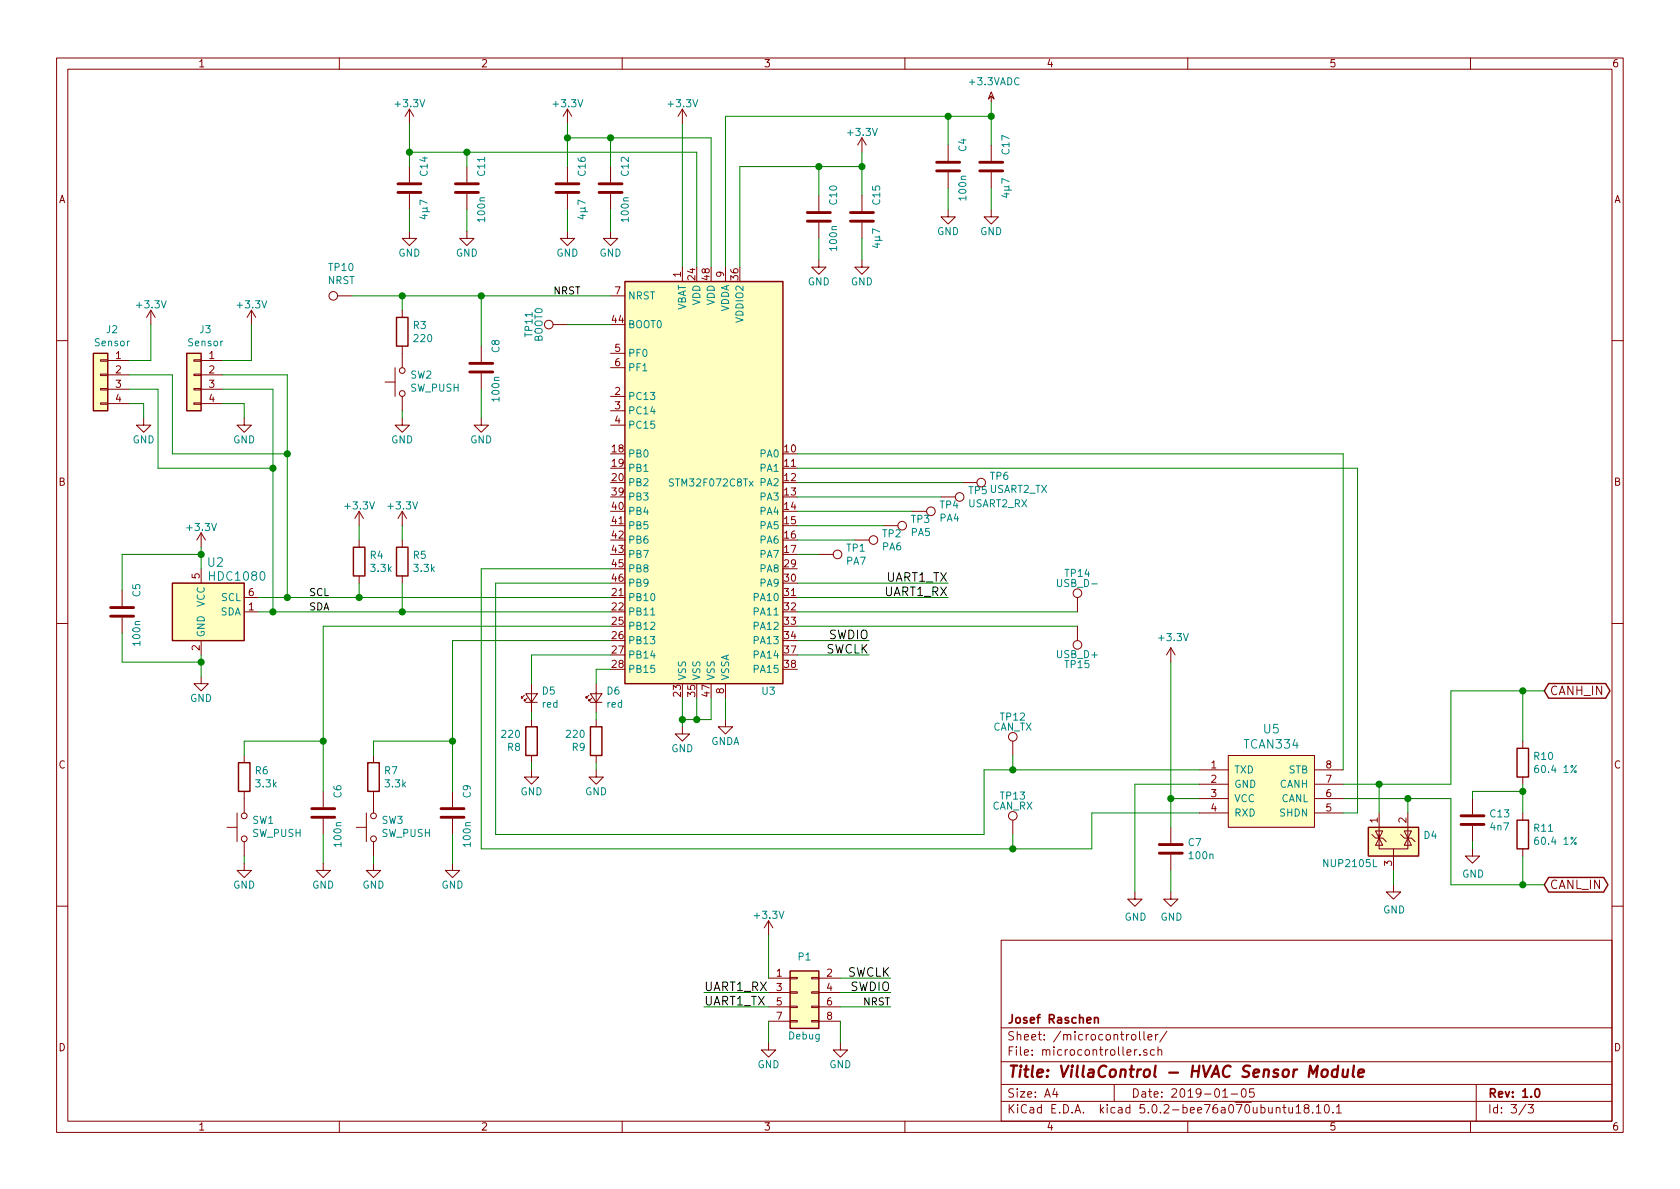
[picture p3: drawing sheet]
EESchema Schematic File Version 4
LIBS:hvac-sensor-module-cache
EELAYER 26 0
EELAYER END
$Descr A4 11693 8268
encoding utf-8
Sheet 3 3
Title "VillaControl - HVAC Sensor Module"
Date "2019-01-05"
Rev "1.0"
Comp "Josef Raschen"
Comment1 ""
Comment2 ""
Comment3 ""
Comment4 ""
$EndDescr
$Comp
L power:+3.3V #PWR024
U 1 1
P 2850 850
F 0 "#PWR024" H 2850 700 50  0001 C CNN
F 1 "+3.3V" H 2850 990 50  0000 C CNN
F 2 "" H 2850 850 60  0000 C CNN
F 3 "" H 2850 850 60  0000 C CNN
	1    2850 850 
	1    0    0    -1  
$EndComp
$Comp
L power:GND #PWR036
U 1 1
P 4750 5050
F 0 "#PWR036" H 4750 4800 50  0001 C CNN
F 1 "GND" H 4750 4900 50  0000 C CNN
F 2 "" H 4750 5050 60  0000 C CNN
F 3 "" H 4750 5050 60  0000 C CNN
	1    4750 5050
	1    0    0    -1  
$EndComp
$Comp
L power:GNDA #PWR037
U 1 1
P 5050 5000
F 0 "#PWR037" H 5050 4750 50  0001 C CNN
F 1 "GNDA" H 5050 4850 50  0000 C CNN
F 2 "" H 5050 5000 60  0000 C CNN
F 3 "" H 5050 5000 60  0000 C CNN
	1    5050 5000
	1    0    0    -1  
$EndComp
$Comp
L Device:C C12
U 1 1
P 4250 1300
F 0 "C12" V 4350 1450 50  0000 C CNN
F 1 "100n" V 4350 1150 50  0000 C CNN
F 2 "Capacitor_SMD:C_0603_1608Metric_Pad1.05x0.95mm_HandSolder" H 4250 1300 60  0001 C CNN
F 3 "" H 4250 1300 60  0000 C CNN
	1    4250 1300
	1    0    0    -1  
$EndComp
$Comp
L Device:C C11
U 1 1
P 3250 1300
F 0 "C11" V 3350 1450 50  0000 C CNN
F 1 "100n" V 3350 1150 50  0000 C CNN
F 2 "Capacitor_SMD:C_0603_1608Metric_Pad1.05x0.95mm_HandSolder" H 3250 1300 60  0001 C CNN
F 3 "" H 3250 1300 60  0000 C CNN
	1    3250 1300
	1    0    0    -1  
$EndComp
$Comp
L Device:C C14
U 1 1
P 2850 1300
F 0 "C14" V 2950 1450 50  0000 C CNN
F 1 "4µ7" V 2950 1150 50  0000 C CNN
F 2 "Capacitor_SMD:C_0805_2012Metric_Pad1.15x1.40mm_HandSolder" H 2850 1300 60  0001 C CNN
F 3 "" H 2850 1300 60  0000 C CNN
	1    2850 1300
	1    0    0    -1  
$EndComp
$Comp
L power:GND #PWR025
U 1 1
P 2850 1600
F 0 "#PWR025" H 2850 1350 50  0001 C CNN
F 1 "GND" H 2850 1450 50  0000 C CNN
F 2 "" H 2850 1600 60  0000 C CNN
F 3 "" H 2850 1600 60  0000 C CNN
	1    2850 1600
	1    0    0    -1  
$EndComp
$Comp
L Switch:SW_Push SW2
U 1 1
P 2800 2650
F 0 "SW2" V 2846 2596 50  0000 R CNN
F 1 "SW_PUSH" V 2755 2596 50  0000 R CNN
F 2 "villa-control:KMR2_HandSolder" H 2800 2650 50  0001 C CNN
F 3 "" H 2800 2650 50  0000 C CNN
	1    2800 2650
	0    -1   -1   0   
$EndComp
$Comp
L villa-control:HDC1080 U2
U 1 1
P 1500 4250
F 0 "U2" H 1500 4597 60  0000 C CNN
F 1 "HDC1080" H 1650 4500 60  0000 C CNN
F 2 "villa-control:HDC1080_HandSoldering" H 1500 4250 60  0001 C CNN
F 3 "" H 1500 4250 60  0000 C CNN
F 4 "Texas Instruments" H 1500 4250 50  0001 C CNN "Manufacturer"
F 5 "HDC1080DMBR" H 1500 4250 50  0001 C CNN "MPN"
	1    1500 4250
	1    0    0    -1  
$EndComp
$Comp
L power:GND #PWR018
U 1 1
P 1400 4700
F 0 "#PWR018" H 1400 4450 50  0001 C CNN
F 1 "GND" H 1400 4550 50  0000 C CNN
F 2 "" H 1400 4700 60  0000 C CNN
F 3 "" H 1400 4700 60  0000 C CNN
	1    1400 4700
	1    0    0    -1  
$EndComp
$Comp
L power:+3.3V #PWR038
U 1 1
P 5350 6500
F 0 "#PWR038" H 5350 6350 50  0001 C CNN
F 1 "+3.3V" H 5350 6640 50  0000 C CNN
F 2 "" H 5350 6500 60  0000 C CNN
F 3 "" H 5350 6500 60  0000 C CNN
	1    5350 6500
	1    0    0    -1  
$EndComp
Text Label 6050 4450 2    60   ~ 0
SWDIO
Text Label 6050 4550 2    60   ~ 0
SWCLK
$Comp
L power:GND #PWR033
U 1 1
P 4250 1600
F 0 "#PWR033" H 4250 1350 50  0001 C CNN
F 1 "GND" H 4250 1450 50  0000 C CNN
F 2 "" H 4250 1600 60  0000 C CNN
F 3 "" H 4250 1600 60  0000 C CNN
	1    4250 1600
	1    0    0    -1  
$EndComp
$Comp
L power:GND #PWR030
U 1 1
P 3250 1600
F 0 "#PWR030" H 3250 1350 50  0001 C CNN
F 1 "GND" H 3250 1450 50  0000 C CNN
F 2 "" H 3250 1600 60  0000 C CNN
F 3 "" H 3250 1600 60  0000 C CNN
	1    3250 1600
	1    0    0    -1  
$EndComp
$Comp
L Device:LED_Small D6
U 1 1
P 4150 4850
F 0 "D6" V 4196 4782 50  0000 R CNN
F 1 "red" V 4105 4782 50  0000 R CNN
F 2 "LED_SMD:LED_0603_1608Metric_Pad0.88x0.95mm_HandSolder" V 4150 4850 50  0001 C CNN
F 3 "" V 4150 4850 50  0000 C CNN
	1    4150 4850
	0    -1   -1   0   
$EndComp
$Comp
L power:GND #PWR034
U 1 1
P 4150 5350
F 0 "#PWR034" H 4150 5100 50  0001 C CNN
F 1 "GND" H 4150 5200 50  0000 C CNN
F 2 "" H 4150 5350 60  0000 C CNN
F 3 "" H 4150 5350 60  0000 C CNN
	1    4150 5350
	1    0    0    -1  
$EndComp
$Comp
L Device:R R9
U 1 1
P 4150 5150
F 0 "R9" H 4220 5196 50  0000 L CNN
F 1 "220" H 4220 5105 50  0000 L CNN
F 2 "Resistor_SMD:R_0603_1608Metric_Pad1.05x0.95mm_HandSolder" V 4080 5150 50  0001 C CNN
F 3 "" H 4150 5150 50  0000 C CNN
	1    4150 5150
	-1   0    0    1   
$EndComp
Text Label 6600 4050 2    60   ~ 0
UART1_TX
Text Label 6600 4150 2    60   ~ 0
UART1_RX
$Comp
L Connector_Generic:Conn_02x04_Odd_Even P1
U 1 1
P 5550 6900
F 0 "P1" H 5600 7150 50  0000 C CNN
F 1 "Debug" H 5600 6600 50  0000 C CNN
F 2 "villa-control:micromatch_smd_2x04" H 5550 5700 50  0001 C CNN
F 3 "" H 5550 5700 50  0000 C CNN
	1    5550 6900
	1    0    0    -1  
$EndComp
$Comp
L power:GND #PWR041
U 1 1
P 5850 7250
F 0 "#PWR041" H 5850 7000 50  0001 C CNN
F 1 "GND" H 5850 7100 50  0000 C CNN
F 2 "" H 5850 7250 60  0000 C CNN
F 3 "" H 5850 7250 60  0000 C CNN
	1    5850 7250
	1    0    0    -1  
$EndComp
Wire Wire Line
	2850 1600 2850 1450
Connection ~ 4750 5000
Connection ~ 4850 5000
Wire Wire Line
	5350 6800 5350 6500
Wire Wire Line
	5550 4550 6050 4550
Wire Wire Line
	3250 1450 3250 1600
Wire Wire Line
	4250 1450 4250 1600
Wire Wire Line
	4150 4950 4150 5000
Wire Wire Line
	4150 5300 4150 5350
Wire Wire Line
	5550 4050 6600 4050
Wire Wire Line
	5850 7250 5850 7100
$Comp
L Connector:Test_Point W7
U 1 1
P 7050 5250
AR Path="/584476D2" Ref="W7"  Part="1" 
AR Path="/5BF46F47/584476D2" Ref="TP14"  Part="1" 
AR Path="/5C25DF0F/584476D2" Ref="TP12"  Part="1" 
F 0 "TP12" H 7050 5520 50  0000 C CNN
F 1 "CAN_TX" H 7050 5450 50  0000 C CNN
F 2 "villa-control:TestPoint_Pad_D0.75mm" H 7250 5250 50  0001 C CNN
F 3 "" H 7250 5250 50  0000 C CNN
	1    7050 5250
	1    0    0    -1  
$EndComp
$Comp
L Connector:Test_Point W8
U 1 1
P 7050 5800
AR Path="/5844774F" Ref="W8"  Part="1" 
AR Path="/5BF46F47/5844774F" Ref="TP15"  Part="1" 
AR Path="/5C25DF0F/5844774F" Ref="TP13"  Part="1" 
F 0 "TP13" H 7050 6070 50  0000 C CNN
F 1 "CAN_RX" H 7050 6000 50  0000 C CNN
F 2 "villa-control:TestPoint_Pad_D0.75mm" H 7250 5800 50  0001 C CNN
F 3 "" H 7250 5800 50  0000 C CNN
	1    7050 5800
	1    0    0    -1  
$EndComp
Wire Wire Line
	7050 5250 7050 5350
$Comp
L Connector:Test_Point W4
U 1 1
P 3950 2250
AR Path="/58448441" Ref="W4"  Part="1" 
AR Path="/5BF46F47/58448441" Ref="W4"  Part="1" 
AR Path="/5C25DF0F/58448441" Ref="TP11"  Part="1" 
F 0 "TP11" H 3950 2520 50  0000 C CNN
F 1 "BOOT0" H 3950 2450 50  0000 C CNN
F 2 "villa-control:TestPoint_Pad_D0.75mm" H 4150 2250 50  0001 C CNN
F 3 "" H 4150 2250 50  0000 C CNN
	1    3950 2250
	0    -1   -1   0   
$EndComp
Wire Wire Line
	7600 5650 8350 5650
$Comp
L power:GND #PWR047
U 1 1
P 7900 6200
F 0 "#PWR047" H 7900 5950 50  0001 C CNN
F 1 "GND" H 7905 6027 50  0000 C CNN
F 2 "" H 7900 6200 50  0000 C CNN
F 3 "" H 7900 6200 50  0000 C CNN
	1    7900 6200
	1    0    0    -1  
$EndComp
Wire Wire Line
	8350 5450 7900 5450
Wire Wire Line
	7900 5450 7900 6200
Wire Wire Line
	8150 5550 8350 5550
Wire Wire Line
	8150 4600 8150 5550
$Comp
L power:+3.3V #PWR048
U 1 1
P 8150 4600
F 0 "#PWR048" H 8150 4450 50  0001 C CNN
F 1 "+3.3V" H 8165 4773 50  0000 C CNN
F 2 "" H 8150 4600 50  0000 C CNN
F 3 "" H 8150 4600 50  0000 C CNN
	1    8150 4600
	1    0    0    -1  
$EndComp
Text GLabel 10750 4800 2    60   BiDi ~ 0
CANH_IN
Text GLabel 10750 6150 2    60   BiDi ~ 0
CANL_IN
$Comp
L Device:R R10
U 1 1
P 10600 5300
F 0 "R10" H 10670 5346 50  0000 L CNN
F 1 "60.4 1%" H 10670 5255 50  0000 L CNN
F 2 "Resistor_SMD:R_0603_1608Metric_Pad1.05x0.95mm_HandSolder" V 10530 5300 50  0001 C CNN
F 3 "" H 10600 5300 50  0000 C CNN
	1    10600 5300
	1    0    0    -1  
$EndComp
Wire Wire Line
	10100 4800 10600 4800
Wire Wire Line
	10100 4800 10100 5450
Wire Wire Line
	10100 5450 9600 5450
Wire Wire Line
	9350 5550 9800 5550
Wire Wire Line
	10100 5550 10100 6150
Wire Wire Line
	10100 6150 10600 6150
Wire Wire Line
	10600 5950 10600 6150
Connection ~ 10600 6150
Wire Wire Line
	10600 5450 10600 5500
Wire Wire Line
	10600 4800 10600 5150
Connection ~ 10600 4800
$Comp
L Device:C C13
U 1 1
P 10250 5700
F 0 "C13" H 10365 5746 50  0000 L CNN
F 1 "4n7" H 10365 5655 50  0000 L CNN
F 2 "Capacitor_SMD:C_0603_1608Metric_Pad1.05x0.95mm_HandSolder" H 10288 5550 50  0001 C CNN
F 3 "" H 10250 5700 50  0000 C CNN
F 4 "50V" H 10250 5700 50  0001 C CNN "Requirements"
F 5 "Kemet" H 10250 5700 50  0001 C CNN "Manufacturer"
F 6 "C0603C472K5RAC7013" H 10250 5700 50  0001 C CNN "MPN"
	1    10250 5700
	1    0    0    -1  
$EndComp
$Comp
L power:GND #PWR053
U 1 1
P 10250 5900
F 0 "#PWR053" H 10250 5650 50  0001 C CNN
F 1 "GND" H 10255 5727 50  0000 C CNN
F 2 "" H 10250 5900 50  0000 C CNN
F 3 "" H 10250 5900 50  0000 C CNN
	1    10250 5900
	1    0    0    -1  
$EndComp
Wire Wire Line
	10250 5900 10250 5850
Wire Wire Line
	10250 5550 10250 5500
Wire Wire Line
	10250 5500 10600 5500
Connection ~ 10600 5500
$Comp
L Device:C C7
U 1 1
P 8150 5900
F 0 "C7" H 8265 5946 50  0000 L CNN
F 1 "100n" H 8265 5855 50  0000 L CNN
F 2 "Capacitor_SMD:C_0603_1608Metric_Pad1.05x0.95mm_HandSolder" H 8188 5750 50  0001 C CNN
F 3 "" H 8150 5900 50  0000 C CNN
	1    8150 5900
	1    0    0    -1  
$EndComp
$Comp
L power:GND #PWR049
U 1 1
P 8150 6200
F 0 "#PWR049" H 8150 5950 50  0001 C CNN
F 1 "GND" H 8155 6027 50  0000 C CNN
F 2 "" H 8150 6200 50  0000 C CNN
F 3 "" H 8150 6200 50  0000 C CNN
	1    8150 6200
	1    0    0    -1  
$EndComp
Connection ~ 8150 5550
Wire Wire Line
	8150 6050 8150 6200
$Comp
L villa-control:TCAN334 U5
U 1 1
P 8850 5500
F 0 "U5" H 8850 5937 60  0000 C CNN
F 1 "TCAN334" H 8850 5831 60  0000 C CNN
F 2 "villa-control:TI-DCN" H 8850 5500 60  0001 C CNN
F 3 "" H 8850 5500 60  0000 C CNN
F 4 "Texas Instruments" H 8850 5500 50  0001 C CNN "Manufacturer"
F 5 "TCAN334DCNR" H 8850 5500 50  0001 C CNN "MPN"
	1    8850 5500
	1    0    0    -1  
$EndComp
Wire Wire Line
	9450 5650 9350 5650
Text Label 4900 6900 0    60   ~ 0
UART1_RX
Text Label 4900 7000 0    60   ~ 0
UART1_TX
Text Label 6200 6800 2    60   ~ 0
SWCLK
Text Label 6200 6900 2    60   ~ 0
SWDIO
Wire Wire Line
	5550 4450 6050 4450
Wire Wire Line
	4750 5000 4850 5000
Wire Wire Line
	4750 5000 4750 5050
Wire Wire Line
	4850 5000 4950 5000
Wire Wire Line
	10600 6150 10750 6150
Wire Wire Line
	10600 4800 10750 4800
Wire Wire Line
	10600 5500 10600 5650
Wire Wire Line
	8150 5550 8150 5750
Wire Wire Line
	4850 1850 4850 1050
Wire Wire Line
	4850 1050 3250 1050
Connection ~ 2850 1050
Wire Wire Line
	4950 1850 4950 950 
Wire Wire Line
	3250 1150 3250 1050
Connection ~ 3250 1050
Wire Wire Line
	3250 1050 2850 1050
Wire Wire Line
	4250 1150 4250 950 
Wire Wire Line
	4750 1850 4750 850 
$Comp
L Device:C C10
U 1 1
P 5700 1500
F 0 "C10" V 5800 1650 50  0000 C CNN
F 1 "100n" V 5800 1350 50  0000 C CNN
F 2 "Capacitor_SMD:C_0603_1608Metric_Pad1.05x0.95mm_HandSolder" H 5700 1500 60  0001 C CNN
F 3 "" H 5700 1500 60  0000 C CNN
	1    5700 1500
	1    0    0    -1  
$EndComp
$Comp
L power:GND #PWR040
U 1 1
P 5700 1800
F 0 "#PWR040" H 5700 1550 50  0001 C CNN
F 1 "GND" H 5700 1650 50  0000 C CNN
F 2 "" H 5700 1800 60  0000 C CNN
F 3 "" H 5700 1800 60  0000 C CNN
	1    5700 1800
	1    0    0    -1  
$EndComp
Wire Wire Line
	5700 1650 5700 1800
Wire Wire Line
	5700 1350 5700 1150
$Comp
L Device:C C15
U 1 1
P 6000 1500
F 0 "C15" V 6100 1650 50  0000 C CNN
F 1 "4µ7" V 6100 1350 50  0000 C CNN
F 2 "Capacitor_SMD:C_0805_2012Metric_Pad1.15x1.40mm_HandSolder" H 6000 1500 60  0001 C CNN
F 3 "" H 6000 1500 60  0000 C CNN
	1    6000 1500
	1    0    0    -1  
$EndComp
$Comp
L power:GND #PWR043
U 1 1
P 6000 1800
F 0 "#PWR043" H 6000 1550 50  0001 C CNN
F 1 "GND" H 6000 1650 50  0000 C CNN
F 2 "" H 6000 1800 60  0000 C CNN
F 3 "" H 6000 1800 60  0000 C CNN
	1    6000 1800
	1    0    0    -1  
$EndComp
Wire Wire Line
	6000 1800 6000 1650
Wire Wire Line
	6000 1350 6000 1150
Wire Wire Line
	6000 1150 5700 1150
Wire Wire Line
	5150 1150 5150 1850
Connection ~ 5700 1150
Wire Wire Line
	5700 1150 5150 1150
$Comp
L power:+3.3V #PWR042
U 1 1
P 6000 1050
F 0 "#PWR042" H 6000 900 50  0001 C CNN
F 1 "+3.3V" H 6000 1190 50  0000 C CNN
F 2 "" H 6000 1050 60  0000 C CNN
F 3 "" H 6000 1050 60  0000 C CNN
	1    6000 1050
	1    0    0    -1  
$EndComp
Wire Wire Line
	6000 1050 6000 1150
Connection ~ 6000 1150
$Comp
L Device:C C4
U 1 1
P 6600 1150
F 0 "C4" V 6700 1300 50  0000 C CNN
F 1 "100n" V 6700 1000 50  0000 C CNN
F 2 "Capacitor_SMD:C_0603_1608Metric_Pad1.05x0.95mm_HandSolder" H 6600 1150 60  0001 C CNN
F 3 "" H 6600 1150 60  0000 C CNN
	1    6600 1150
	1    0    0    -1  
$EndComp
$Comp
L power:GND #PWR044
U 1 1
P 6600 1450
F 0 "#PWR044" H 6600 1200 50  0001 C CNN
F 1 "GND" H 6600 1300 50  0000 C CNN
F 2 "" H 6600 1450 60  0000 C CNN
F 3 "" H 6600 1450 60  0000 C CNN
	1    6600 1450
	1    0    0    -1  
$EndComp
Wire Wire Line
	6600 1300 6600 1450
Wire Wire Line
	6600 1000 6600 800 
$Comp
L Device:C C17
U 1 1
P 6900 1150
F 0 "C17" V 7000 1300 50  0000 C CNN
F 1 "4µ7" V 7000 1000 50  0000 C CNN
F 2 "Capacitor_SMD:C_0805_2012Metric_Pad1.15x1.40mm_HandSolder" H 6900 1150 60  0001 C CNN
F 3 "" H 6900 1150 60  0000 C CNN
	1    6900 1150
	1    0    0    -1  
$EndComp
$Comp
L power:GND #PWR046
U 1 1
P 6900 1450
F 0 "#PWR046" H 6900 1200 50  0001 C CNN
F 1 "GND" H 6900 1300 50  0000 C CNN
F 2 "" H 6900 1450 60  0000 C CNN
F 3 "" H 6900 1450 60  0000 C CNN
	1    6900 1450
	1    0    0    -1  
$EndComp
Wire Wire Line
	6900 1450 6900 1300
Wire Wire Line
	6900 1000 6900 800 
Wire Wire Line
	6900 800  6600 800 
Connection ~ 6600 800 
Wire Wire Line
	6900 700  6900 800 
Connection ~ 6900 800 
Wire Wire Line
	5050 800  5050 1850
Wire Wire Line
	5050 800  6600 800 
$Comp
L power:+3.3VADC #PWR045
U 1 1
P 6900 700
F 0 "#PWR045" H 7050 650 50  0001 C CNN
F 1 "+3.3VADC" H 6920 843 50  0000 C CNN
F 2 "" H 6900 700 50  0001 C CNN
F 3 "" H 6900 700 50  0001 C CNN
	1    6900 700 
	1    0    0    -1  
$EndComp
$Comp
L MCU_ST_STM32F0:STM32F072C8Tx U3
U 1 1
P 4950 3350
F 0 "U3" H 5350 1900 50  0000 C CNN
F 1 "STM32F072C8Tx" H 4950 3350 50  0000 C CNN
F 2 "Package_QFP:LQFP-48_7x7mm_P0.5mm" H 4350 1950 50  0001 R CNN
F 3 "http://www.st.com/st-web-ui/static/active/en/resource/technical/document/datasheet/DM00090510.pdf" H 4950 3350 50  0001 C CNN
	1    4950 3350
	1    0    0    -1  
$EndComp
Wire Wire Line
	4850 4850 4850 5000
Wire Wire Line
	4750 4850 4750 5000
Wire Wire Line
	4950 4850 4950 5000
Wire Wire Line
	5050 4850 5050 5000
Wire Wire Line
	2850 1050 2850 1150
$Comp
L Device:C C8
U 1 1
P 3350 2550
F 0 "C8" V 3450 2700 50  0000 C CNN
F 1 "100n" V 3450 2400 50  0000 C CNN
F 2 "Capacitor_SMD:C_0603_1608Metric_Pad1.05x0.95mm_HandSolder" H 3350 2550 60  0001 C CNN
F 3 "" H 3350 2550 60  0000 C CNN
	1    3350 2550
	1    0    0    -1  
$EndComp
$Comp
L power:GND #PWR020
U 1 1
P 2800 2900
F 0 "#PWR020" H 2800 2650 50  0001 C CNN
F 1 "GND" H 2800 2750 50  0000 C CNN
F 2 "" H 2800 2900 60  0000 C CNN
F 3 "" H 2800 2900 60  0000 C CNN
	1    2800 2900
	1    0    0    -1  
$EndComp
$Comp
L power:GND #PWR026
U 1 1
P 3350 2900
F 0 "#PWR026" H 3350 2650 50  0001 C CNN
F 1 "GND" H 3350 2750 50  0000 C CNN
F 2 "" H 3350 2900 60  0000 C CNN
F 3 "" H 3350 2900 60  0000 C CNN
	1    3350 2900
	1    0    0    -1  
$EndComp
Wire Wire Line
	2800 2850 2800 2900
Wire Wire Line
	3350 2900 3350 2700
Wire Wire Line
	3350 2400 3350 2050
Text Label 6200 7000 2    50   ~ 0
NRST
$Comp
L power:GND #PWR039
U 1 1
P 5350 7250
F 0 "#PWR039" H 5350 7000 50  0001 C CNN
F 1 "GND" H 5350 7100 50  0000 C CNN
F 2 "" H 5350 7250 60  0000 C CNN
F 3 "" H 5350 7250 60  0000 C CNN
	1    5350 7250
	1    0    0    -1  
$EndComp
Wire Wire Line
	5350 7250 5350 7100
Text Label 3850 2050 0    50   ~ 0
NRST
Wire Wire Line
	5850 6800 6200 6800
Wire Wire Line
	5850 6900 6200 6900
Wire Wire Line
	5850 7000 6200 7000
Wire Wire Line
	5350 7000 4900 7000
Wire Wire Line
	5350 6900 4900 6900
$Comp
L Device:R R3
U 1 1
P 2800 2300
F 0 "R3" H 2870 2346 50  0000 L CNN
F 1 "220" H 2870 2255 50  0000 L CNN
F 2 "Resistor_SMD:R_0603_1608Metric_Pad1.05x0.95mm_HandSolder" V 2730 2300 50  0001 C CNN
F 3 "~" H 2800 2300 50  0001 C CNN
	1    2800 2300
	1    0    0    -1  
$EndComp
Wire Wire Line
	2800 2150 2800 2050
Wire Wire Line
	4250 4150 2500 4150
$Comp
L power:+3.3V #PWR017
U 1 1
P 1400 3800
F 0 "#PWR017" H 1400 3650 50  0001 C CNN
F 1 "+3.3V" H 1400 3940 50  0000 C CNN
F 2 "" H 1400 3800 60  0000 C CNN
F 3 "" H 1400 3800 60  0000 C CNN
	1    1400 3800
	1    0    0    -1  
$EndComp
Wire Wire Line
	1400 3800 1400 3850
$Comp
L Device:C C5
U 1 1
P 850 4250
F 0 "C5" V 950 4400 50  0000 C CNN
F 1 "100n" V 950 4100 50  0000 C CNN
F 2 "Capacitor_SMD:C_0603_1608Metric_Pad1.05x0.95mm_HandSolder" H 850 4250 60  0001 C CNN
F 3 "" H 850 4250 60  0000 C CNN
	1    850  4250
	1    0    0    -1  
$EndComp
Wire Wire Line
	850  4100 850  3850
Wire Wire Line
	850  3850 1400 3850
Connection ~ 1400 3850
Wire Wire Line
	1400 3850 1400 3950
Wire Wire Line
	850  4400 850  4600
Wire Wire Line
	1400 4700 1400 4600
Wire Wire Line
	1400 4600 850  4600
Connection ~ 1400 4600
Wire Wire Line
	1400 4600 1400 4550
$Comp
L Device:R R4
U 1 1
P 2500 3900
F 0 "R4" H 2570 3946 50  0000 L CNN
F 1 "3.3k" H 2570 3855 50  0000 L CNN
F 2 "Resistor_SMD:R_0603_1608Metric_Pad1.05x0.95mm_HandSolder" V 2430 3900 50  0001 C CNN
F 3 "~" H 2500 3900 50  0001 C CNN
	1    2500 3900
	1    0    0    -1  
$EndComp
$Comp
L power:+3.3V #PWR022
U 1 1
P 2500 3650
F 0 "#PWR022" H 2500 3500 50  0001 C CNN
F 1 "+3.3V" H 2500 3790 50  0000 C CNN
F 2 "" H 2500 3650 60  0000 C CNN
F 3 "" H 2500 3650 60  0000 C CNN
	1    2500 3650
	1    0    0    -1  
$EndComp
$Comp
L power:+3.3V #PWR027
U 1 1
P 2800 3650
F 0 "#PWR027" H 2800 3500 50  0001 C CNN
F 1 "+3.3V" H 2800 3790 50  0000 C CNN
F 2 "" H 2800 3650 60  0000 C CNN
F 3 "" H 2800 3650 60  0000 C CNN
	1    2800 3650
	1    0    0    -1  
$EndComp
$Comp
L Device:R R5
U 1 1
P 2800 3900
F 0 "R5" H 2870 3946 50  0000 L CNN
F 1 "3.3k" H 2870 3855 50  0000 L CNN
F 2 "Resistor_SMD:R_0603_1608Metric_Pad1.05x0.95mm_HandSolder" V 2730 3900 50  0001 C CNN
F 3 "~" H 2800 3900 50  0001 C CNN
	1    2800 3900
	1    0    0    -1  
$EndComp
Wire Wire Line
	2500 3750 2500 3650
Wire Wire Line
	2800 3650 2800 3750
Wire Wire Line
	2500 4050 2500 4150
Connection ~ 2500 4150
Wire Wire Line
	2800 4050 2800 4250
Connection ~ 2800 4250
Wire Wire Line
	2800 4250 4250 4250
Wire Wire Line
	3950 2250 4250 2250
$Comp
L Device:LED_Small D5
U 1 1
P 3700 4850
F 0 "D5" V 3746 4782 50  0000 R CNN
F 1 "red" V 3655 4782 50  0000 R CNN
F 2 "LED_SMD:LED_0603_1608Metric_Pad0.88x0.95mm_HandSolder" V 3700 4850 50  0001 C CNN
F 3 "" V 3700 4850 50  0000 C CNN
	1    3700 4850
	0    -1   -1   0   
$EndComp
$Comp
L power:GND #PWR031
U 1 1
P 3700 5350
F 0 "#PWR031" H 3700 5100 50  0001 C CNN
F 1 "GND" H 3700 5200 50  0000 C CNN
F 2 "" H 3700 5350 60  0000 C CNN
F 3 "" H 3700 5350 60  0000 C CNN
	1    3700 5350
	1    0    0    -1  
$EndComp
$Comp
L Device:R R8
U 1 1
P 3700 5150
F 0 "R8" H 3770 5196 50  0000 L CNN
F 1 "220" H 3770 5105 50  0000 L CNN
F 2 "Resistor_SMD:R_0603_1608Metric_Pad1.05x0.95mm_HandSolder" V 3630 5150 50  0001 C CNN
F 3 "" H 3700 5150 50  0000 C CNN
	1    3700 5150
	-1   0    0    1   
$EndComp
Wire Wire Line
	3700 4950 3700 5000
Wire Wire Line
	3700 5300 3700 5350
Wire Wire Line
	4250 4550 3700 4550
Wire Wire Line
	3700 4550 3700 4750
Wire Wire Line
	4250 4650 4150 4650
Wire Wire Line
	4150 4650 4150 4750
$Comp
L Switch:SW_Push SW3
U 1 1
P 2600 5750
F 0 "SW3" V 2646 5696 50  0000 R CNN
F 1 "SW_PUSH" V 2555 5696 50  0000 R CNN
F 2 "villa-control:KMR2_HandSolder" H 2600 5750 50  0001 C CNN
F 3 "" H 2600 5750 50  0000 C CNN
	1    2600 5750
	0    -1   -1   0   
$EndComp
$Comp
L Device:C C9
U 1 1
P 3150 5650
F 0 "C9" V 3250 5800 50  0000 C CNN
F 1 "100n" V 3250 5500 50  0000 C CNN
F 2 "Capacitor_SMD:C_0603_1608Metric_Pad1.05x0.95mm_HandSolder" H 3150 5650 60  0001 C CNN
F 3 "" H 3150 5650 60  0000 C CNN
	1    3150 5650
	1    0    0    -1  
$EndComp
$Comp
L power:GND #PWR023
U 1 1
P 2600 6000
F 0 "#PWR023" H 2600 5750 50  0001 C CNN
F 1 "GND" H 2600 5850 50  0000 C CNN
F 2 "" H 2600 6000 60  0000 C CNN
F 3 "" H 2600 6000 60  0000 C CNN
	1    2600 6000
	1    0    0    -1  
$EndComp
$Comp
L power:GND #PWR028
U 1 1
P 3150 6000
F 0 "#PWR028" H 3150 5750 50  0001 C CNN
F 1 "GND" H 3150 5850 50  0000 C CNN
F 2 "" H 3150 6000 60  0000 C CNN
F 3 "" H 3150 6000 60  0000 C CNN
	1    3150 6000
	1    0    0    -1  
$EndComp
Wire Wire Line
	2600 5950 2600 6000
Wire Wire Line
	3150 6000 3150 5800
$Comp
L Device:R R7
U 1 1
P 2600 5400
F 0 "R7" H 2670 5446 50  0000 L CNN
F 1 "3.3k" H 2670 5355 50  0000 L CNN
F 2 "Resistor_SMD:R_0603_1608Metric_Pad1.05x0.95mm_HandSolder" V 2530 5400 50  0001 C CNN
F 3 "~" H 2600 5400 50  0001 C CNN
	1    2600 5400
	1    0    0    -1  
$EndComp
Wire Wire Line
	3150 4450 3150 5150
Wire Wire Line
	3150 4450 4250 4450
$Comp
L Switch:SW_Push SW1
U 1 1
P 1700 5750
F 0 "SW1" V 1746 5696 50  0000 R CNN
F 1 "SW_PUSH" V 1655 5696 50  0000 R CNN
F 2 "villa-control:KMR2_HandSolder" H 1700 5750 50  0001 C CNN
F 3 "" H 1700 5750 50  0000 C CNN
	1    1700 5750
	0    -1   -1   0   
$EndComp
$Comp
L Device:C C6
U 1 1
P 2250 5650
F 0 "C6" V 2350 5800 50  0000 C CNN
F 1 "100n" V 2350 5500 50  0000 C CNN
F 2 "Capacitor_SMD:C_0603_1608Metric_Pad1.05x0.95mm_HandSolder" H 2250 5650 60  0001 C CNN
F 3 "" H 2250 5650 60  0000 C CNN
	1    2250 5650
	1    0    0    -1  
$EndComp
$Comp
L power:GND #PWR019
U 1 1
P 1700 6000
F 0 "#PWR019" H 1700 5750 50  0001 C CNN
F 1 "GND" H 1700 5850 50  0000 C CNN
F 2 "" H 1700 6000 60  0000 C CNN
F 3 "" H 1700 6000 60  0000 C CNN
	1    1700 6000
	1    0    0    -1  
$EndComp
$Comp
L power:GND #PWR021
U 1 1
P 2250 6000
F 0 "#PWR021" H 2250 5750 50  0001 C CNN
F 1 "GND" H 2250 5850 50  0000 C CNN
F 2 "" H 2250 6000 60  0000 C CNN
F 3 "" H 2250 6000 60  0000 C CNN
	1    2250 6000
	1    0    0    -1  
$EndComp
Wire Wire Line
	1700 5950 1700 6000
Wire Wire Line
	2250 6000 2250 5800
$Comp
L Device:R R6
U 1 1
P 1700 5400
F 0 "R6" H 1770 5446 50  0000 L CNN
F 1 "3.3k" H 1770 5355 50  0000 L CNN
F 2 "Resistor_SMD:R_0603_1608Metric_Pad1.05x0.95mm_HandSolder" V 1630 5400 50  0001 C CNN
F 3 "~" H 1700 5400 50  0001 C CNN
	1    1700 5400
	1    0    0    -1  
$EndComp
Wire Wire Line
	2600 5250 2600 5150
Wire Wire Line
	2600 5150 3150 5150
Connection ~ 3150 5150
Wire Wire Line
	3150 5150 3150 5500
Wire Wire Line
	1700 5250 1700 5150
Wire Wire Line
	1700 5150 2250 5150
Connection ~ 2250 5150
Wire Wire Line
	2250 5150 2250 5500
Wire Wire Line
	2250 4350 4250 4350
Wire Wire Line
	2250 4350 2250 5150
$Comp
L Device:R R11
U 1 1
P 10600 5800
F 0 "R11" H 10670 5846 50  0000 L CNN
F 1 "60.4 1%" H 10670 5755 50  0000 L CNN
F 2 "Resistor_SMD:R_0603_1608Metric_Pad1.05x0.95mm_HandSolder" V 10530 5800 50  0001 C CNN
F 3 "" H 10600 5800 50  0000 C CNN
	1    10600 5800
	1    0    0    -1  
$EndComp
Wire Wire Line
	5550 3250 9450 3250
Wire Wire Line
	9450 3250 9450 5650
Wire Wire Line
	3450 5800 3450 4050
Wire Wire Line
	3450 4050 4250 4050
Wire Wire Line
	4250 3950 3350 3950
Wire Wire Line
	3350 3950 3350 5900
Wire Wire Line
	7600 5900 7600 5650
Wire Wire Line
	7050 5800 7050 5900
Wire Wire Line
	3350 5900 7050 5900
Connection ~ 7050 5900
Wire Wire Line
	7050 5900 7600 5900
Wire Wire Line
	6850 5800 6850 5350
Wire Wire Line
	6850 5350 7050 5350
Wire Wire Line
	3450 5800 6850 5800
Connection ~ 7050 5350
Wire Wire Line
	7050 5350 8350 5350
Wire Wire Line
	5550 4150 6600 4150
$Comp
L Power_Protection:NUP2105L D7
U 1 1
P 9700 5850
AR Path="/5C73A6A2" Ref="D7"  Part="1" 
AR Path="/5BF46F47/5C73A6A2" Ref="D7"  Part="1" 
AR Path="/5C25DF0F/5C73A6A2" Ref="D4"  Part="1" 
F 0 "D4" H 9905 5896 50  0000 L CNN
F 1 "NUP2105L" H 9200 5700 50  0000 L CNN
F 2 "villa-control:SOT-23_Handsoldering" H 9925 5800 50  0001 L CNN
F 3 "http://www.onsemi.com/pub_link/Collateral/NUP2105L-D.PDF" H 9825 5975 50  0001 C CNN
F 4 "ON Semiconductor" H 9700 5850 50  0001 C CNN "Manufacturer"
F 5 "NUP2105LT1G" H 9700 5850 50  0001 C CNN "MPN"
	1    9700 5850
	1    0    0    -1  
$EndComp
Wire Wire Line
	9600 5650 9600 5450
Connection ~ 9600 5450
Wire Wire Line
	9600 5450 9350 5450
Wire Wire Line
	9800 5650 9800 5550
Connection ~ 9800 5550
Wire Wire Line
	9800 5550 10100 5550
$Comp
L power:GND #PWR051
U 1 1
P 9700 6150
F 0 "#PWR051" H 9700 5900 50  0001 C CNN
F 1 "GND" H 9705 5977 50  0000 C CNN
F 2 "" H 9700 6150 50  0000 C CNN
F 3 "" H 9700 6150 50  0000 C CNN
	1    9700 6150
	1    0    0    -1  
$EndComp
Wire Wire Line
	9700 6150 9700 6050
$Comp
L Connector:Test_Point TP4
U 1 1
P 6350 3550
AR Path="/5C7861D9" Ref="TP4"  Part="1" 
AR Path="/5BF46F47/5C7861D9" Ref="TP4"  Part="1" 
AR Path="/5C25DF0F/5C7861D9" Ref="TP4"  Part="1" 
F 0 "TP4" V 6304 3737 50  0000 L CNN
F 1 "PA4" V 6395 3737 50  0000 L CNN
F 2 "villa-control:TestPoint_Pad_D0.75mm" H 6550 3550 50  0001 C CNN
F 3 "~" H 6550 3550 50  0001 C CNN
	1    6350 3550
	0    1    1    0   
$EndComp
$Comp
L Connector:Test_Point TP3
U 1 1
P 6150 3650
AR Path="/5C7862B4" Ref="TP3"  Part="1" 
AR Path="/5BF46F47/5C7862B4" Ref="TP3"  Part="1" 
AR Path="/5C25DF0F/5C7862B4" Ref="TP3"  Part="1" 
F 0 "TP3" V 6104 3837 50  0000 L CNN
F 1 "PA5" V 6195 3837 50  0000 L CNN
F 2 "villa-control:TestPoint_Pad_D0.75mm" H 6350 3650 50  0001 C CNN
F 3 "~" H 6350 3650 50  0001 C CNN
	1    6150 3650
	0    1    1    0   
$EndComp
$Comp
L Connector:Test_Point TP2
U 1 1
P 5950 3750
AR Path="/5C78632A" Ref="TP2"  Part="1" 
AR Path="/5BF46F47/5C78632A" Ref="TP2"  Part="1" 
AR Path="/5C25DF0F/5C78632A" Ref="TP2"  Part="1" 
F 0 "TP2" V 5904 3937 50  0000 L CNN
F 1 "PA6" V 5995 3937 50  0000 L CNN
F 2 "villa-control:TestPoint_Pad_D0.75mm" H 6150 3750 50  0001 C CNN
F 3 "~" H 6150 3750 50  0001 C CNN
	1    5950 3750
	0    1    1    0   
$EndComp
$Comp
L Connector:Test_Point TP1
U 1 1
P 5700 3850
AR Path="/5C78639E" Ref="TP1"  Part="1" 
AR Path="/5BF46F47/5C78639E" Ref="TP1"  Part="1" 
AR Path="/5C25DF0F/5C78639E" Ref="TP1"  Part="1" 
F 0 "TP1" V 5654 4037 50  0000 L CNN
F 1 "PA7" V 5745 4037 50  0000 L CNN
F 2 "villa-control:TestPoint_Pad_D0.75mm" H 5900 3850 50  0001 C CNN
F 3 "~" H 5900 3850 50  0001 C CNN
	1    5700 3850
	0    1    1    0   
$EndComp
Wire Wire Line
	5550 3550 6350 3550
Wire Wire Line
	5550 3650 6150 3650
Wire Wire Line
	5550 3750 5950 3750
Wire Wire Line
	5550 3850 5700 3850
Wire Wire Line
	5550 3150 9350 3150
$Comp
L Connector:Test_Point TP5
U 1 1
P 6550 3450
AR Path="/5C81BBFC" Ref="TP5"  Part="1" 
AR Path="/5BF46F47/5C81BBFC" Ref="TP5"  Part="1" 
AR Path="/5C25DF0F/5C81BBFC" Ref="TP5"  Part="1" 
F 0 "TP5" V 6504 3637 50  0000 L CNN
F 1 "USART2_RX" V 6595 3637 50  0000 L CNN
F 2 "villa-control:TestPoint_Pad_D0.75mm" H 6750 3450 50  0001 C CNN
F 3 "~" H 6750 3450 50  0001 C CNN
	1    6550 3450
	0    1    1    0   
$EndComp
$Comp
L Connector:Test_Point TP6
U 1 1
P 6700 3350
AR Path="/5C81BD02" Ref="TP6"  Part="1" 
AR Path="/5BF46F47/5C81BD02" Ref="TP6"  Part="1" 
AR Path="/5C25DF0F/5C81BD02" Ref="TP6"  Part="1" 
F 0 "TP6" V 6654 3537 50  0000 L CNN
F 1 "USART2_TX" V 6745 3537 50  0000 L CNN
F 2 "villa-control:TestPoint_Pad_D0.75mm" H 6900 3350 50  0001 C CNN
F 3 "~" H 6900 3350 50  0001 C CNN
	1    6700 3350
	0    1    1    0   
$EndComp
Wire Wire Line
	6700 3350 5550 3350
Wire Wire Line
	6550 3450 5550 3450
$Comp
L Connector:Test_Point TP10
U 1 1
P 2450 2050
F 0 "TP10" V 2645 2124 50  0000 C CNN
F 1 "NRST" V 2554 2124 50  0000 C CNN
F 2 "villa-control:TestPoint_Pad_D0.75mm" H 2650 2050 50  0001 C CNN
F 3 "~" H 2650 2050 50  0001 C CNN
	1    2450 2050
	0    -1   -1   0   
$EndComp
Wire Wire Line
	9350 3150 9350 5350
$Comp
L Device:C C16
U 1 1
P 3950 1300
F 0 "C16" V 4050 1450 50  0000 C CNN
F 1 "4µ7" V 4050 1150 50  0000 C CNN
F 2 "Capacitor_SMD:C_0805_2012Metric_Pad1.15x1.40mm_HandSolder" H 3950 1300 60  0001 C CNN
F 3 "" H 3950 1300 60  0000 C CNN
	1    3950 1300
	1    0    0    -1  
$EndComp
Wire Wire Line
	2850 850  2850 1050
$Comp
L power:GND #PWR0101
U 1 1
P 3950 1600
F 0 "#PWR0101" H 3950 1350 50  0001 C CNN
F 1 "GND" H 3950 1450 50  0000 C CNN
F 2 "" H 3950 1600 60  0000 C CNN
F 3 "" H 3950 1600 60  0000 C CNN
	1    3950 1600
	1    0    0    -1  
$EndComp
$Comp
L power:+3.3V #PWR0102
U 1 1
P 3950 850
F 0 "#PWR0102" H 3950 700 50  0001 C CNN
F 1 "+3.3V" H 3950 990 50  0000 C CNN
F 2 "" H 3950 850 60  0000 C CNN
F 3 "" H 3950 850 60  0000 C CNN
	1    3950 850 
	1    0    0    -1  
$EndComp
Wire Wire Line
	3950 1150 3950 950 
Wire Wire Line
	3950 950  4250 950 
Connection ~ 3950 950 
Wire Wire Line
	3950 950  3950 850 
Connection ~ 4250 950 
Wire Wire Line
	4250 950  4950 950 
Wire Wire Line
	3950 1600 3950 1450
$Comp
L power:+3.3V #PWR054
U 1 1
P 4750 850
F 0 "#PWR054" H 4750 700 50  0001 C CNN
F 1 "+3.3V" H 4750 990 50  0000 C CNN
F 2 "" H 4750 850 60  0000 C CNN
F 3 "" H 4750 850 60  0000 C CNN
	1    4750 850 
	1    0    0    -1  
$EndComp
$Comp
L Connector_Generic:Conn_01x04 J3
U 1 1
P 1350 2600
F 0 "J3" H 1270 2917 50  0000 C CNN
F 1 "Sensor" H 1270 2826 50  0000 C CNN
F 2 "villa-control:Solder_Connecor_1x04" H 1350 2600 50  0001 C CNN
F 3 "~" H 1350 2600 50  0001 C CNN
	1    1350 2600
	-1   0    0    -1  
$EndComp
Wire Wire Line
	1900 4250 1900 3250
Wire Wire Line
	1550 2600 2000 2600
Wire Wire Line
	2000 2600 2000 3150
$Comp
L power:+3.3V #PWR035
U 1 1
P 1750 2250
F 0 "#PWR035" H 1750 2100 50  0001 C CNN
F 1 "+3.3V" H 1750 2390 50  0000 C CNN
F 2 "" H 1750 2250 60  0000 C CNN
F 3 "" H 1750 2250 60  0000 C CNN
	1    1750 2250
	1    0    0    -1  
$EndComp
$Comp
L power:GND #PWR08
U 1 1
P 1700 2900
F 0 "#PWR08" H 1700 2650 50  0001 C CNN
F 1 "GND" H 1700 2750 50  0000 C CNN
F 2 "" H 1700 2900 60  0000 C CNN
F 3 "" H 1700 2900 60  0000 C CNN
	1    1700 2900
	1    0    0    -1  
$EndComp
Wire Wire Line
	1550 2800 1700 2800
Wire Wire Line
	1700 2800 1700 2900
Wire Wire Line
	1550 2500 1750 2500
Wire Wire Line
	1750 2500 1750 2250
Wire Wire Line
	1900 2700 1550 2700
$Comp
L Connector_Generic:Conn_01x04 J2
U 1 1
P 700 2600
F 0 "J2" H 620 2917 50  0000 C CNN
F 1 "Sensor" H 620 2826 50  0000 C CNN
F 2 "villa-control:Solder_Connecor_1x04" H 700 2600 50  0001 C CNN
F 3 "~" H 700 2600 50  0001 C CNN
	1    700  2600
	-1   0    0    -1  
$EndComp
Wire Wire Line
	2000 3150 1200 3150
Wire Wire Line
	1200 3150 1200 2600
Wire Wire Line
	1200 2600 900  2600
Connection ~ 2000 3150
Wire Wire Line
	2000 3150 2000 4150
Wire Wire Line
	900  2700 1100 2700
Wire Wire Line
	1100 2700 1100 3250
Wire Wire Line
	1100 3250 1900 3250
Connection ~ 1900 3250
Wire Wire Line
	1900 3250 1900 2700
$Comp
L power:+3.3V #PWR06
U 1 1
P 1050 2250
F 0 "#PWR06" H 1050 2100 50  0001 C CNN
F 1 "+3.3V" H 1050 2390 50  0000 C CNN
F 2 "" H 1050 2250 60  0000 C CNN
F 3 "" H 1050 2250 60  0000 C CNN
	1    1050 2250
	1    0    0    -1  
$EndComp
Wire Wire Line
	900  2500 1050 2500
Wire Wire Line
	1050 2500 1050 2250
$Comp
L power:GND #PWR05
U 1 1
P 1000 2900
F 0 "#PWR05" H 1000 2650 50  0001 C CNN
F 1 "GND" H 1000 2750 50  0000 C CNN
F 2 "" H 1000 2900 60  0000 C CNN
F 3 "" H 1000 2900 60  0000 C CNN
	1    1000 2900
	1    0    0    -1  
$EndComp
Wire Wire Line
	900  2800 1000 2800
Wire Wire Line
	1000 2800 1000 2900
Wire Wire Line
	2450 2050 2800 2050
Wire Wire Line
	1800 4250 1900 4250
Wire Wire Line
	1800 4150 2000 4150
Connection ~ 2000 4150
Wire Wire Line
	2000 4150 2500 4150
Connection ~ 1900 4250
Wire Wire Line
	1900 4250 2800 4250
Text Label 2150 4150 0    50   ~ 0
SCL
Text Label 2150 4250 0    50   ~ 0
SDA
Wire Wire Line
	4250 2050 3350 2050
Wire Wire Line
	3350 2050 2800 2050
Connection ~ 3350 2050
Connection ~ 2800 2050
Wire Wire Line
	5550 4350 7500 4350
$Comp
L Connector:Test_Point W?
U 1 1
P 7500 4350
AR Path="/5C28741D" Ref="W?"  Part="1" 
AR Path="/5BF46F47/5C28741D" Ref="TP10"  Part="1" 
AR Path="/5C25DF0F/5C28741D" Ref="TP15"  Part="1" 
F 0 "TP15" H 7500 4620 50  0000 C CNN
F 1 "USB_D+" H 7500 4550 50  0000 C CNN
F 2 "villa-control:TestPoint_Pad_D0.75mm" H 7700 4350 50  0001 C CNN
F 3 "" H 7700 4350 50  0000 C CNN
	1    7500 4350
	-1   0    0    1   
$EndComp
Wire Wire Line
	5550 4250 7500 4250
$Comp
L Connector:Test_Point W?
U 1 1
P 7500 4250
AR Path="/5C287268" Ref="W?"  Part="1" 
AR Path="/5BF46F47/5C287268" Ref="TP9"  Part="1" 
AR Path="/5C25DF0F/5C287268" Ref="TP14"  Part="1" 
F 0 "TP14" H 7500 4520 50  0000 C CNN
F 1 "USB_D-" H 7500 4450 50  0000 C CNN
F 2 "villa-control:TestPoint_Pad_D0.75mm" H 7700 4250 50  0001 C CNN
F 3 "" H 7700 4250 50  0000 C CNN
	1    7500 4250
	1    0    0    -1  
$EndComp
$EndSCHEMATC
